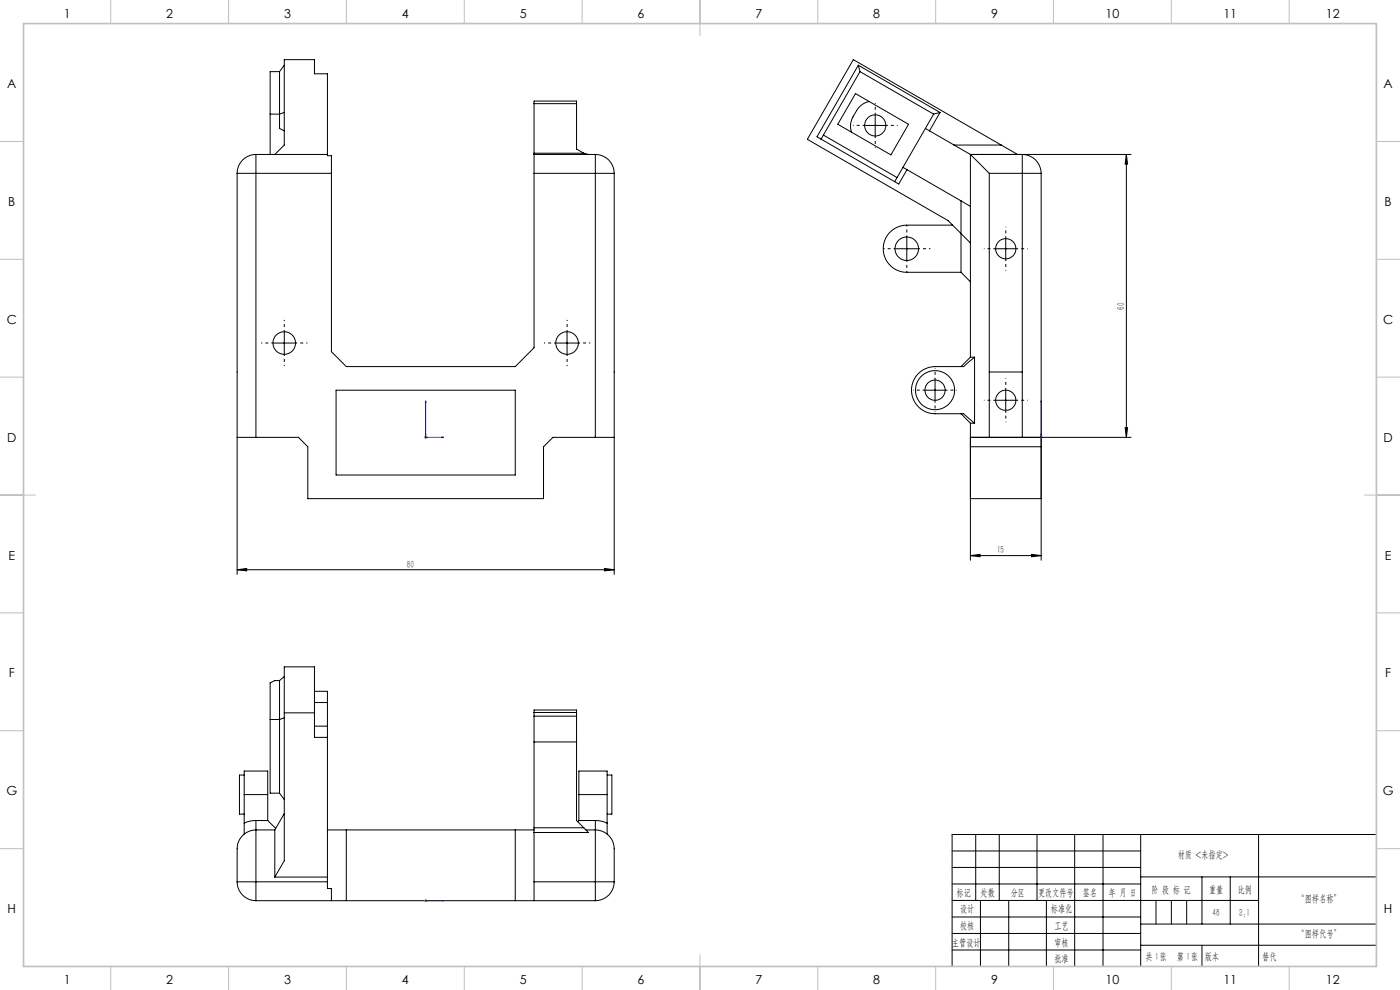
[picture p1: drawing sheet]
<svg xmlns="http://www.w3.org/2000/svg" width="594mm" height="420mm" viewBox="0 0 594 420" stroke-linecap="round" stroke-linejoin="round" font-family="sans-serif">
<g fill="none" stroke="#000" stroke-width=".42">
<path d="M118.6 30.4v24.1l2 1M118.6 30.4h-4v35.1M120.6 27.7l-2 2.7M363 39.7l22.5 13-7.5 13-22.5-13zM364.2 27.7l-17.6 30.3 1.8 1M364.2 27.7l.7 2.7M364.2 27.7l34.7 20M364.9 30.4l31.2 18M364.9 30.4l-15.5 26.9M120.6 47.7l-2 .7h-4M226.6 44v-1.1h18v1.1M226.6 44v21.5"/>
<path d="M226.6 44h18M244.6 44v19.2l3.1 1.8M348.4 59l31.2 18.1M349.4 57.3l31.2 18M349.4 57.3l-1 1.7M366.4 53.2h9.9M368.8 43.1l-.5 .1a11.6 11.6 0 0 0-7.4 9.9l.3 2.9M371.3 48.2v10M392.6 54.5l19.1 11M396.1 48.4l-15.5 26.9M398.9 47.7l-2.8 .7M398.9 47.7l-4.5 7.8"/>
<path d="M100.6 73.5h8M100.6 73.5v170.2M108.6 65.5v8M108.6 65.5a7.9 7.9 0 0 0-8 8M108.6 73.5h32M108.6 73.5v112M108.6 65.5h30.3M116.6 65.5l4-4v-36.2h12.8v6h5.5v34.2M138.9 65.5v.6h1.7v7.4M140.6 73.5v75.7l6.3 6.3h71.7l8-8v-74M226.6 65.5v8M226.6 73.5h26"/>
<path d="M226.6 65.5h26M226.6 65h21.1M247.7 65l2 .5M252.6 73.5h8M252.6 65.5v8M252.6 65.5a8 8 0 0 1 8 8M252.6 73.5v112M260.6 73.5v170.2M380.6 75.3l-1 1.8M383.1 71l1.7 1M384.8 72l-3.5 6.1-1.7-1M384.8 72l22.9 13.2"/>
<path d="M404.8 61.5h20M411.7 65.5l8 8M411.7 65.5h68.2M411.7 65.5v86M419.7 73.5v112h-8h68.2M419.7 73.5h14M424.8 61.5l6.9 4M424.8 61.5l-62.7-36.2-19.6 33.8 59.8 34.5 9.4 9.5M433.7 73.5v-7.9a7.8 7.8 0 0 1 8 7.9M433.7 73.5h8M433.7 73.5v112h8M441.7 73.5v164.2"/>
<path d="M477.9 65.5l.5 4.1h-1zM477.9 65.5v120M404.2 95.5h-19.5a10 10 0 0 0-10 10 10 10 0 0 0 10 10h23M407.7 85.2v30.3M407.7 85.2l4 2.3M379.7 105.5h10M384.7 100.5v10M407.7 115.5l4 4M421.7 105.5h10M426.7 100.5v10M115.6 145.5h10M120.6 140.5v10"/>
<path d="M235.6 145.5h10M240.6 140.5v10M411.7 151.5h1.8M411.7 151.5l-4 4M413.5 151.5l-4.7 4h-12.1a10 10 0 0 0-10 10 10 10 0 0 0 10 10h12.1l4.7 4M413.5 151.5v28M419.7 157.8h14M142.6 165.5h76v36h-76zM391.7 165.5h10M396.7 160.5v10M407.7 175.5l4 4M411.7 179.5h1.8"/>
<path d="M411.7 179.5v58.2M421.7 169.8h10M426.7 164.8v10M100.6 185.5h8M108.6 185.5h18l4 4v22h100v-22l4-4h18M252.6 185.5h8M411.7 189.5h30M477.4 181.5h1l-.5 4zM411.7 211.5h30M411.7 235.7l4.1-.5v1zM411.7 235.7h30M437.7 235.2l4 .5-4 .5z"/>
<path d="M100.6 241.7l4.1-.5v1zM100.6 241.7h160M256.5 241.2l4.1 .5-4.1 .5zM118.6 288.7v47.8M118.6 288.7h-2l-2 1v46.8h4M120.6 287l-2 1.7M133.4 293.3h5.5v80.8M133.4 298h5.5M120.6 302.4h12.8M120.6 304.5l-2 .7h-4M133.4 308.1h5.5M138.9 312.8h-5.5v-29.9h-12.8v82.3l-4 6.9"/>
<path d="M226.6 303.8v11M226.6 302.3v-1.1h18v1.1M226.6 302.3v1.5M226.6 314.8v59.3M226.6 303.8h18M226.6 314.8h18M226.6 302.3h18M244.6 303.8v11M244.6 302.3v1.5M244.6 314.8v33.3l3.1 3.1M103.6 337.1v-10h10v10M103.6 328.8h-2v16.6h2"/>
<path d="M103.6 337.1h10M103.6 337.1v12.1M113.6 337.1v11M118.6 336.5l2 2.7M245.6 337.1v-10h12v10M245.6 337.1h12M245.6 337.1v11M257.6 328.8h2v16.6h-2M257.6 337.1v12.1M103.6 349.2v4.7M108.6 348.1l-1.9 .1-3.1 1M108.6 348.1v26"/>
<path d="M108.6 348.1h5M113.6 348.1l3.4 3.4M116.6 352.1h-8a8 8 0 0 0-8 8v14M116.6 352.1v20M120.6 345.2l-4 6.9M138.9 352.1h87.7M146.9 352.1v30M218.6 352.1v30M226.6 351.2h21.1M245.6 348.1l-.5 .5M245.6 348.1h7M247.7 351.2l2 2h-23.1"/>
<path d="M248.6 352.1a12.9 12.9 0 0 1 8 1.1 7.9 7.9 0 0 1 4 6.9v14M252.6 348.1l1.9 .1 3.1 1M252.6 348.1v26M257.6 349.2v4.7M414 354v28M424 354v28M440 354v28M456 354v56M468 354v56M484 354v56M534 354v56M584 354h-180v56"/>
<path d="M100.6 374.1h8M100.6 374.1a8 8 0 0 0 8 8M108.6 374.1v8M108.6 374.1h30.3M116.6 372.1h22.3M138.9 374.1v2.9h1.7v5.1M226.6 374.1v8M226.6 374.1h26M252.6 374.1h8M252.6 374.1v8M260.6 374.1a8 8 0 0 1-8 8M404 375h80"/>
<path d="M404 361h80M404 368h80M484 372h100M510 372v20M522 372v20M108.6 382.1h144M404 382h130M404 389h80M404 396h80M416 382v28M428 382v28M444 382v28"/>
<path d="M484 392h100M404 403h80M484 401h100"/>
<circle cx="371.3" cy="53.2" r="4.5"/>
<circle cx="384.7" cy="105.5" r="5"/>
<circle cx="426.7" cy="105.5" r="4.3"/>
<circle cx="120.6" cy="145.5" r="4.8"/>
<circle cx="240.6" cy="145.5" r="4.8"/>
<circle cx="396.7" cy="165.5" r="8.3"/>
<circle cx="396.7" cy="165.5" r="4.3"/>
<circle cx="426.7" cy="169.8" r="4.3"/>
</g>
<g fill="none" stroke="#00f" stroke-width=".42">
<path d="M180.6 170v15.5h7.7M180.6 170l.2 .8h-.4zM441.7 170v.8v-.8M441.7 170v15.5M180.6 184l.1 .4zM181 185.4l.4 .1zM187.6 185.3l.7 .2-.7 .2zM441.7 185.3v.4zM441.7 185.5h.1M441.7 184v.4v-.4M180.4 382.1h.4zM180.6 382.1h.1"/>
<path d="M180.6 382.1h7.7M181.4 382.1h-.4h.4M188.3 382.1h-.7h.7"/>
</g>
<g fill="none" stroke="#808080" stroke-width=".42">
<path d="M426.2 174.1h1M426.4 173.8l.7 .7M426.7 173.6v1M427.1 173.8l-.7 .7M180.1 185.5h1M180.2 185.2l.7 .7M180.6 185v1M180.9 185.2l-.7 .7M441.2 185.5h1M441.4 185.2l.7 .7M441.7 185v1M442.1 185.2l-.7 .7"/>
<path d="M180.1 382.1h1M180.2 381.8l.7 .7M180.6 381.6v1M180.9 381.8l-.7 .7"/>
</g>
<path d="M115.6 145.5h-4.8M120.6 140.5v-4.8M120.6 150.5v4.8M125.6 145.5h4.8M235.6 145.5h-4.8M240.6 140.5v-4.8M240.6 150.5v4.8M245.6 145.5h4.8" fill="none" stroke="#000" stroke-width=".42" stroke-dasharray="30.5 1.3 1.3 1.3" stroke-dashoffset="30" stroke-linecap="butt"/>
<path d="M421.7 105.5h-4.3M426.7 100.5v-4.3M426.7 110.5v4.3M431.7 105.5h4.3M391.7 165.5h-4.3M396.7 160.5v-4.3M396.7 170.5v4.3M401.7 165.5h4.3M421.7 169.8h-4.3M426.7 164.8v-4.3M426.7 174.8v4.3M431.7 169.8h4.3" fill="none" stroke="#000" stroke-width=".42" stroke-dasharray="30.5 1.3 1.3 1.3" stroke-dashoffset="30.2" stroke-linecap="butt"/>
<path d="M379.7 105.5h-5M384.7 100.5v-5M384.7 110.5v5M389.7 105.5h5" fill="none" stroke="#000" stroke-width=".42" stroke-dasharray="30.5 1.3 1.3 1.3" stroke-dashoffset="29.9" stroke-linecap="butt"/>
<path d="M366.4 53.2h-4.5M371.4 48.2v-4.5M371.4 58.2v4.5M376.4 53.2h4.5" fill="none" stroke="#000" stroke-width=".42" stroke-dasharray="30.5 1.3 1.3 1.3" stroke-dashoffset="30.1" stroke-linecap="butt"/>
<path d="M490.5 382v10M497 382v10M503.5 382v10M510 401v9" fill="none" stroke="#0a0605" stroke-width=".42"/>
<g fill="none" stroke="#c0c0c0" stroke-width=".42">
<path d="M47 0v10M97 0v10M147 0v10M197 0v10M247 0v10M297 0v15M347 0v10M397 0v10M447 0v10M497 0v10M547 0v10M0 60h10"/>
<path d="M584 60h10M0 110h10M584 110h10M0 160h10M584 160h10M0 210h15M579 210h15M0 260h10M584 260h10M0 310h10M584 310h10M0 360h10"/>
<path d="M584 360h10M47 410v10M97 410v10M147 410v10M197 410v10M247 410v10M297 405v15M347 410v10M397 410v10M447 410v10M497 410v10M547 410v10"/>
</g>
<path d="M10 10h574v400h-574z" fill="none" stroke="#c0c0c0" stroke-width=".7"/>
<g fill="#00f">
<path d="M187.6 185.3l.7 .2-.7 .2zM180.6 170l.2 .8h-.4z"/>
<path d="M181 185.4l.4 .1zM180.6 184l.1 .4zM441.7 185.3v.4zM441.7 170v.8zM441.7 184v.4zM187.6 382.1h.7zM180.4 382.1h.4zM181 382.1h.4z"/>
</g>
<g fill="#000">
<path d="M477.4 181.5h1l-.5 4zM477.9 65.5l.5 4.1h-1z"/>
<path d="M100.6 241.7l4.1-.5v1zM256.5 241.2l4.1 .5-4.1 .5zM411.7 235.7l4.1-.5v1zM437.7 235.2l4 .5-4 .5z"/>
</g>
<g font-size="5.3">
<text x="27" y="7.4">1</text>
<text x="70.5" y="7.4">2</text>
<text x="120.5" y="7.4">3</text>
<text x="170.5" y="7.4">4</text>
<text x="220.5" y="7.4">5</text>
<text x="270.5" y="7.4">6</text>
<text x="320.5" y="7.4">7</text>
<text x="370.5" y="7.4">8</text>
<text x="420.5" y="7.4">9</text>
<text x="469.1" y="7.4">10</text>
<text x="519.1" y="7.4">11</text>
<text x="562.6" y="7.4">12</text>
<text x="3" y="37.4">A</text>
<text x="587" y="37.4">A</text>
<text x="3.5" y="87.4">B</text>
<text x="587.5" y="87.4">B</text>
<text x="2.8" y="137.4">C</text>
<text x="586.8" y="137.4">C</text>
<text x="3" y="187.4">D</text>
<text x="587" y="187.4">D</text>
<text x="3.6" y="237.4">E</text>
<text x="587.6" y="237.4">E</text>
<text x="3.7" y="287.4">F</text>
<text x="587.7" y="287.4">F</text>
<text x="2.7" y="337.4">G</text>
<text x="586.7" y="337.4">G</text>
<text x="3.2" y="387.4">H</text>
<text x="587.2" y="387.4">H</text>
<text x="27" y="417.4">1</text>
<text x="70.5" y="417.4">2</text>
<text x="120.5" y="417.4">3</text>
<text x="170.5" y="417.4">4</text>
<text x="220.5" y="417.4">5</text>
<text x="270.5" y="417.4">6</text>
<text x="320.5" y="417.4">7</text>
<text x="370.5" y="417.4">8</text>
<text x="420.5" y="417.4">9</text>
<text x="469.1" y="417.4">10</text>
<text x="519.1" y="417.4">11</text>
<text x="562.6" y="417.4">12</text>
</g>
<g font-size="4.4">
<text x="477" y="131.4" transform="rotate(-90 477 131.4)">60</text>
<text x="423" y="234.8">15</text>
<text x="172.6" y="240.8">80</text>
<text x="499.7" y="364.2">材质 &lt;未指定&gt;</text>
<text x="405.9" y="379.9">标记</text>
<text x="416.1" y="379.9">处数</text>
<text x="428.9" y="379.9">分区</text>
<text x="440.5" y="379.9">更改文件号</text>
<text x="459.4" y="379.9">签名</text>
<text x="470.5" y="379.9">年 月 日</text>
<text x="488.5" y="378.6">阶 段 标 记</text>
<text x="513" y="378.6">重量</text>
<text x="525.1" y="378.6">比例</text>
<text x="550.5" y="382.8">“图样名称”</text>
<text x="407.3" y="386.9">设计</text>
<text x="445.9" y="386.9">标准化</text>
<text x="514.5" y="388.7">48</text>
<text x="525.8" y="388.7">2:1</text>
<text x="407.3" y="394.1">校核</text>
<text x="447.4" y="394">工艺</text>
<text x="403.9" y="401.3">主管设计</text>
<text x="447.4" y="401.3">审核</text>
<text x="550.5" y="397.6">“图样代号”</text>
<text x="486" y="407.4">共 张</text>
<text x="490.1" y="407.4">1</text>
<text x="499.3" y="407.4">第 张</text>
<text x="503.5" y="407.4">1</text>
<text x="511.1" y="407.4">版本</text>
<text x="447.4" y="408.2">批准</text>
</g>
<text font-size="4.4" fill="#0a0605" x="535.6" y="407.4">替代</text>
</svg>
